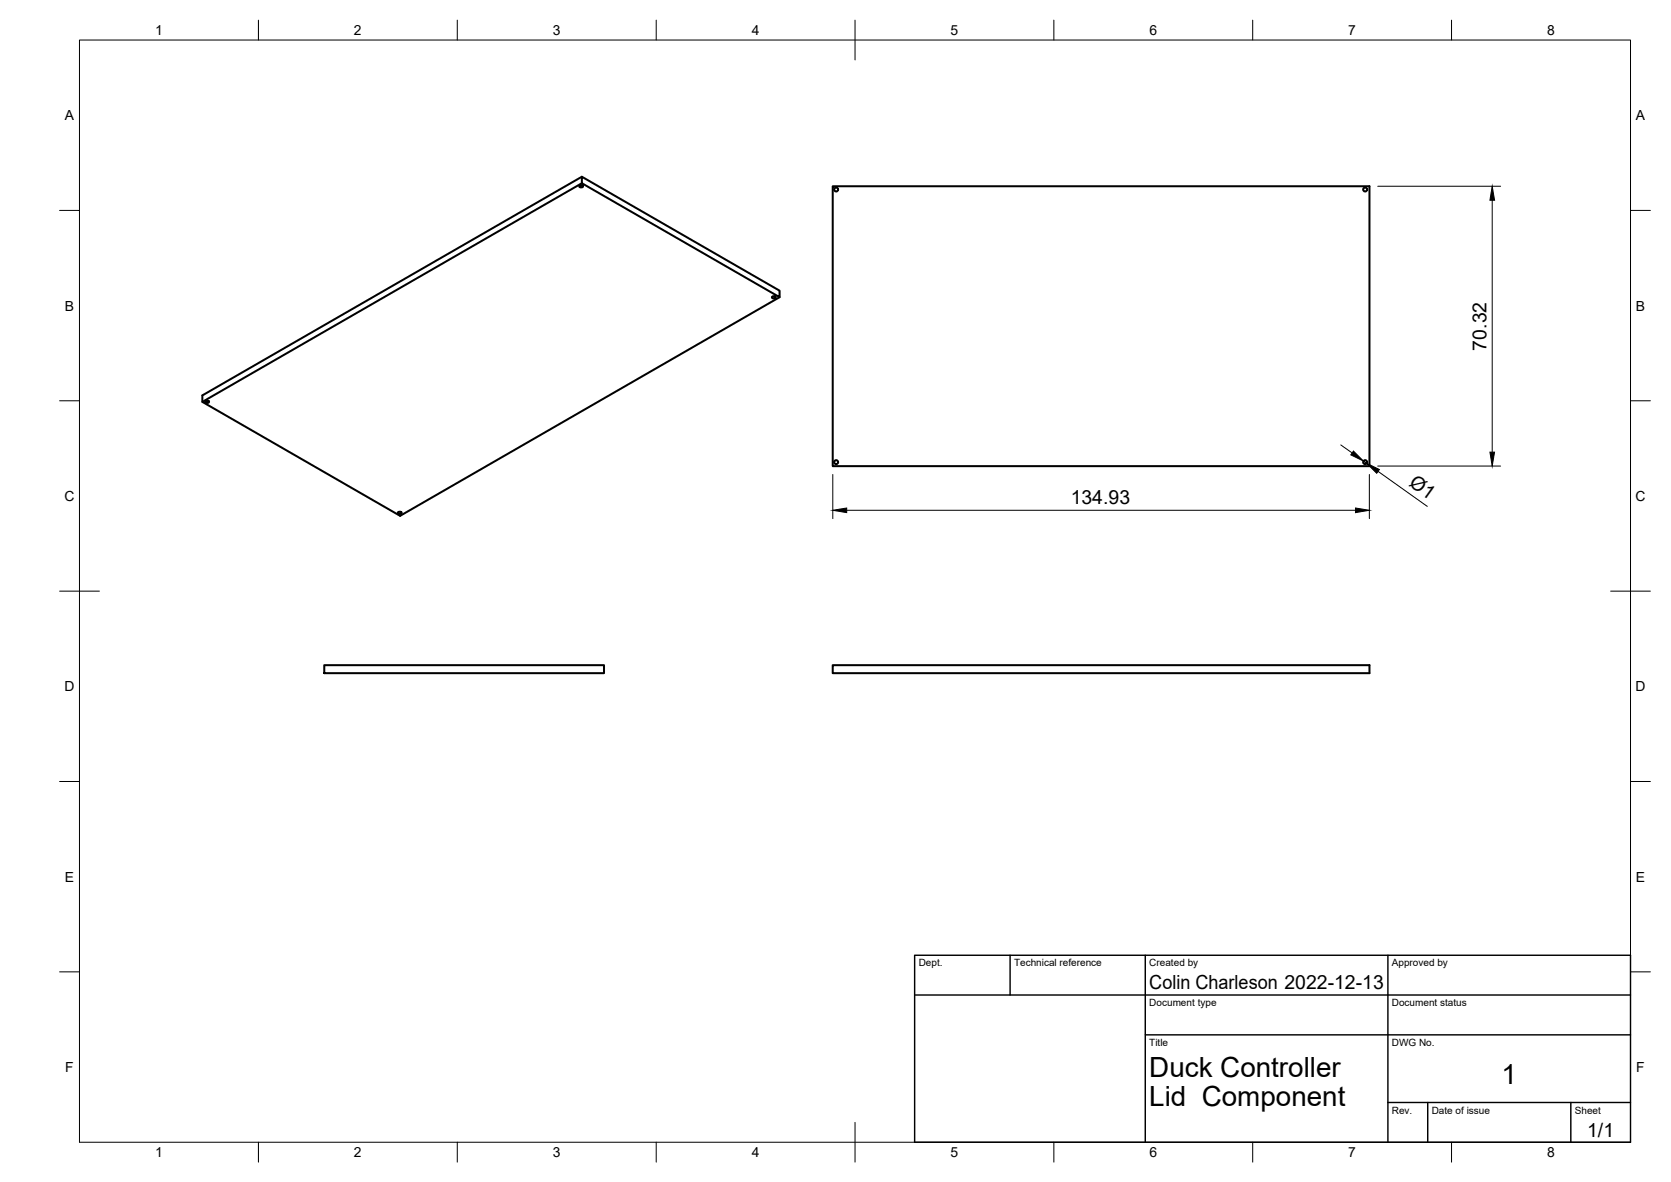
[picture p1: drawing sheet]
<svg xmlns="http://www.w3.org/2000/svg" width="420mm" height="297mm" viewBox="0 0 420 297" stroke-linecap="round" stroke-linejoin="round" font-family="sans-serif">
<!-- layer: Visible -->
<g fill="none" stroke="#000" stroke-width=".51">
<path d="M145.8 46.6l.5-.1 .3 .4-.6 .2-.4-.2zM146.3 44.4l49.7 28.7v1.6l-49.7-28.7zM146.3 44.4l-95.4 55v1.6l49.7 28.6 95.4-54.9M146.3 46l-95.4 55M209.4 46.8h134.9v70.3h-134.9zM194.2 74.5l.5-.1 .4 .4-.7 .2-.3-.2zM51.7 100.8l.5-.1 .4 .4-.6 .2-.4-.2zM100.2 128.7l.4-.1 .4 .4-.6 .2-.4-.2zM81.5 167.2h70.4v2h-70.4zM209.4 167.2h134.9v2h-134.9z"/>
<circle cx="210.2" cy="47.6" r=".5"/>
<circle cx="343.2" cy="47.6" r=".5"/>
<circle cx="210.2" cy="116.1" r=".5"/>
<circle cx="343.2" cy="116.1" r=".5"/>
</g>
<!-- layer: BORDER -->
<g fill="none" stroke="#000" stroke-width=".25">
<path d="M20 10.1h390v276.9h-390zM65 5.1v5M115 5.1v5M165 5.1v5M215 5.1v10M265 5.1v5M315 5.1v5M365 5.1v5M15 52.9h5M410 52.9h5M15 100.7h5M410 100.7h5"/>
<path d="M15 148.6h10M405 148.6h10M15 196.4h5M410 196.4h5M15 244.2h5M410 244.2h5M65 287v5M115 287v5M165 287v5M215 282.1v9.9M265 287v5M315 287v5"/>
<path d="M365 287v5"/>
</g>
<!-- layer: TITLEBLOCK -->
<path d="M230 240.1h180v46.9h-180zM230 250h180M254 240.1v9.9M288 240.1v46.9M349 240.1v46.9M288 260.1h122M349 277.1h61M359 277.1v9.9M395 277.1v9.9" fill="none" stroke="#000" stroke-width=".36"/>
<!-- layer: FD_Dimensions -->
<path d="M346.4 46.8h30.9M375.2 50.3v63.3M209.4 119.2v11.1M337.1 111.8l2.9 2M342.8 115.9l.8 .5M344.3 119.2v11.1M346.4 117.1h30.9M346.5 118.5l12.4 8.8M212.9 128.2h127.9" fill="none" stroke="#000" stroke-width=".25"/>
<path d="M375.2 46.8l.6 3.5h-1.2zM340.3 113.4l2.5 2.5-3.2-1.6zM343.6 116.4l3.2 1.6-.6 .9zM374.6 113.6h1.2l-.6 3.5zM209.4 128.2l3.5-.5v1.1zM340.8 127.7l3.5 .5-3.5 .6z" fill="#000" stroke="#000" stroke-width=".25"/>
<g font-size="7">
<text x="289" y="270.6">Duck Controller</text>
<text x="377.5" y="272.3">1</text>
<text x="289" y="278.1">Lid Component</text>
</g>
<g font-size="4.9">
<text x="373.7" y="88.1" transform="rotate(-90 373.7 88.1)">70.32</text>
<text x="354.1" y="121.9" transform="rotate(35 354.1 121.9)">Ø1</text>
<text x="269.2" y="126.8">134.93</text>
<text x="289" y="248.5">Colin Charleson 2022-12-13</text>
<text x="399.1" y="285.7">1/1</text>
</g>
<g font-size="3.5">
<text x="39" y="8.8">1</text>
<text x="89" y="8.8">2</text>
<text x="139" y="8.8">3</text>
<text x="189" y="8.8">4</text>
<text x="239" y="8.8">5</text>
<text x="289" y="8.8">6</text>
<text x="339" y="8.8">7</text>
<text x="389" y="8.8">8</text>
<text x="16.3" y="30.2">A</text>
<text x="411.3" y="30.2">A</text>
<text x="16.3" y="78">B</text>
<text x="411.3" y="78">B</text>
<text x="16.2" y="125.9">C</text>
<text x="411.2" y="125.9">C</text>
<text x="16.2" y="173.7">D</text>
<text x="411.2" y="173.7">D</text>
<text x="16.3" y="221.6">E</text>
<text x="411.3" y="221.6">E</text>
<text x="16.4" y="269.4">F</text>
<text x="411.4" y="269.4">F</text>
<text x="39" y="290.8">1</text>
<text x="89" y="290.8">2</text>
<text x="139" y="290.8">3</text>
<text x="189" y="290.8">4</text>
<text x="239" y="290.8">5</text>
<text x="289" y="290.8">6</text>
<text x="339" y="290.8">7</text>
<text x="389" y="290.8">8</text>
</g>
<g font-size="2.5">
<text x="231" y="242.9">Dept.</text>
<text x="255" y="242.9">Technical reference</text>
<text x="289" y="242.9">Created by</text>
<text x="350" y="242.9">Approved by</text>
<text x="289" y="252.8">Document type</text>
<text x="350" y="252.8">Document status</text>
<text x="289" y="262.9">Title</text>
<text x="350" y="262.9">DWG No.</text>
<text x="350" y="279.9">Rev.</text>
<text x="360" y="279.9">Date of issue</text>
<text x="396" y="279.9">Sheet</text>
</g>
</svg>
